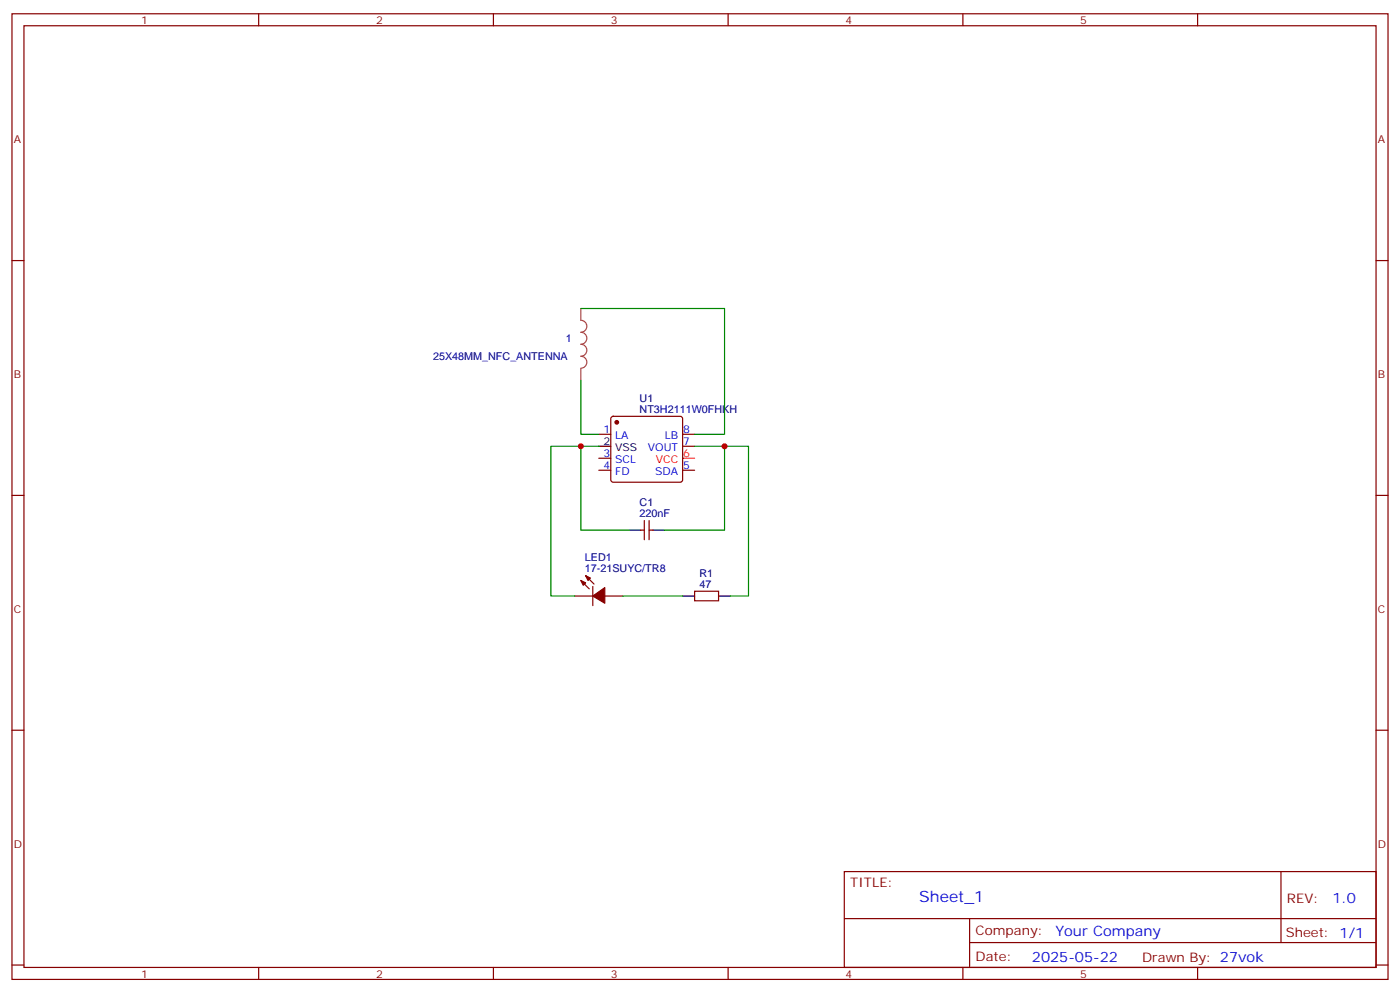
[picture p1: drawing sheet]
<svg xmlns="http://www.w3.org/2000/svg" width="412mm" height="292mm" viewBox="0 0 412 292" stroke-linecap="round" stroke-linejoin="round" font-family="sans-serif">
<g fill="none" stroke="#870000" stroke-width=".35">
<path d="M3.5 4.1h405.4v284.3h-405.4zM7.1 7.6h398.2v277.3h-398.2zM76.2 4.1v3.5M145.3 4.1v3.5M214.5 4.1v3.5M283.6 4.1v3.5M352.8 4.1v3.5M3.5 76.7h3.6M405.3 76.7h3.6M176.4 127.9h3.5M176.4 138.5h3.5M176.4 134.9h3.5"/>
<path d="M180.2 122.8l.4-.2h19.8l.5 .2 .2 .5v18l-.3 .5-.4 .2h-19.8l-.5-.2-.2-.5v-18zM201.1 127.9h3.5M201.1 131.4h3.5M201.1 138.5h3.5M3.5 145.9h3.6M188.7 156.1h1.1M189.8 153.3v5.6M191.2 153.3v5.6M191.2 156.1h1.1M405.3 145.9h3.6M169.3 175.5h5.3M171.1 170.9l2.5 2.5"/>
<path d="M172.5 169.5l2.5 2.5M174.6 172.7v5.6M178.2 175.5h5.2M204.6 174.1h7.1v2.8h-7.1zM3.5 215h3.6M405.3 215h3.6M248.7 256.6h156.6v28.3h-156.6zM377.3 256.7v20.8M248.7 270.5h156.5M285.6 277.5h119.6M285.6 270.5v14.1M3.5 284.2h3.6"/>
<path d="M76.2 284.9v3.5M145.3 284.9v3.5M214.5 284.9v3.5M283.6 284.9v3.5M352.8 284.9v3.5M405.3 284.2h3.6"/>
</g>
<path d="M201.1 134.9h3.5" fill="none" stroke="#f00" stroke-width=".35"/>
<path d="M176.4 131.4h3.5M185.2 156.1h3.5M192.3 156.1h3.5M201.1 175.5h3.5M211.7 175.5h3.5" fill="none" stroke="#000" stroke-width=".35"/>
<g fill="#870000" stroke="#870000" stroke-width=".35">
<path d="M171.1 170.9l1.4 .7-.7 .7z"/>
<path d="M172.5 169.5l1.4 .7-.7 .7z"/>
<path d="M174.6 175.5l3.6-2.5v4.6z"/>
<circle cx="181.7" cy="124.4" r=".53"/>
</g>
<path d="M171.1 90.8v3.5a1.76 1.76 0 0 1 1.8 1.8 1.76 1.76 0 0 1-1.8 1.7 1.76 1.76 0 0 1 1.8 1.8 1.76 1.76 0 0 1-1.8 1.8 1.76 1.76 0 0 1 1.8 1.7 1.76 1.76 0 0 1-1.8 1.8 1.76 1.76 0 0 1 1.8 1.8 1.76 1.76 0 0 1-1.8 1.7M171.1 108.5v3.5" fill="none" stroke="#a64a4a" stroke-width=".35"/>
<path d="M171.1 90.8h42.3v37.1h-8.8M171.1 112v15.9h5.3M171.1 131.4h-8.8v44.1h7M176.4 131.4h-5.3v24.7h14.1M204.6 131.4h8.8v24.7h-17.6M213.4 131.4h7.1v44.1h-5.3M183.4 175.5h17.7" fill="none" stroke="#008700" stroke-width=".35"/>
<g fill="#c00">
<circle cx="213.4" cy="131.4" r=".88"/>
<circle cx="171.1" cy="131.4" r=".88"/>
</g>
<text font-size="4.6" fill="#00f" x="270.8" y="265.7">Sheet_1</text>
<g font-size="4.2" fill="#00f">
<text x="392.5" y="265.9">1.0</text>
<text x="310.9" y="275.5">Your Company</text>
<text x="304" y="283.3">2025-05-22</text>
</g>
<g font-size="3.9" fill="#800">
<text x="250.5" y="261.2">TITLE:</text>
<text x="379.1" y="265.9">REV:</text>
<text x="287.4" y="275.4">Company:</text>
<text x="378.7" y="276">Sheet: 1/1</text>
<text x="287.4" y="283.1">Date:</text>
<text x="336.4" y="283.2">Drawn By: 27vok</text>
</g>
<g font-size="3.2" fill="#800">
<text x="41.6" y="7.1">1</text>
<text x="110.8" y="7.1">2</text>
<text x="179.9" y="7.1">3</text>
<text x="249.1" y="7.1">4</text>
<text x="318.2" y="7.1">5</text>
<text x="4.1" y="42.2">A</text>
<text x="405.9" y="42.2">A</text>
<text x="4.1" y="111.3">B</text>
<text x="405.9" y="111.3">B</text>
<text x="4.1" y="180.4">C</text>
<text x="405.9" y="180.4">C</text>
<text x="4.1" y="249.6">D</text>
<text x="405.9" y="249.6">D</text>
<text x="41.6" y="287.9">1</text>
<text x="110.8" y="287.9">2</text>
<text x="179.9" y="287.9">3</text>
<text x="249.1" y="287.9">4</text>
<text x="318.2" y="287.9">5</text>
</g>
<g font-size="3.2" fill="#000080">
<text x="166.7" y="100.8">1</text>
<text x="127.6" y="106.1">25X48MM_NFC_ANTENNA</text>
<text x="188.4" y="118.3">U1</text>
<text x="188.4" y="121.5">NT3H2111W0FHKH</text>
<text x="188.4" y="149">C1</text>
<text x="188.4" y="152.2">220nF</text>
<text x="172.3" y="165.2">LED1</text>
<text x="172.3" y="168.5">17-21SUYC/TR8</text>
<text x="206" y="173">47</text>
<text x="206" y="169.8">R1</text>
</g>
<g font-size="3.2">
<text x="177.7" y="131.1">2</text>
<text x="181.2" y="132.8">VSS</text>
</g>
<g font-size="3.2" fill="#00f">
<text x="177.7" y="127.5">1</text>
<text x="181.2" y="129.3">LA</text>
<text x="195.8" y="129.3">LB</text>
<text x="201.3" y="127.5">8</text>
<text x="201.3" y="131.1">7</text>
<text x="177.7" y="134.6">3</text>
<text x="181.2" y="136.3">SCL</text>
<text x="190.8" y="132.8">VOUT</text>
<text x="177.7" y="138.1">4</text>
<text x="181.2" y="139.9">FD</text>
<text x="193" y="139.9">SDA</text>
<text x="201.3" y="138.1">5</text>
</g>
<g font-size="3.2" fill="#f00">
<text x="193.2" y="136.3">VCC</text>
<text x="201.3" y="134.6">6</text>
</g>
</svg>
